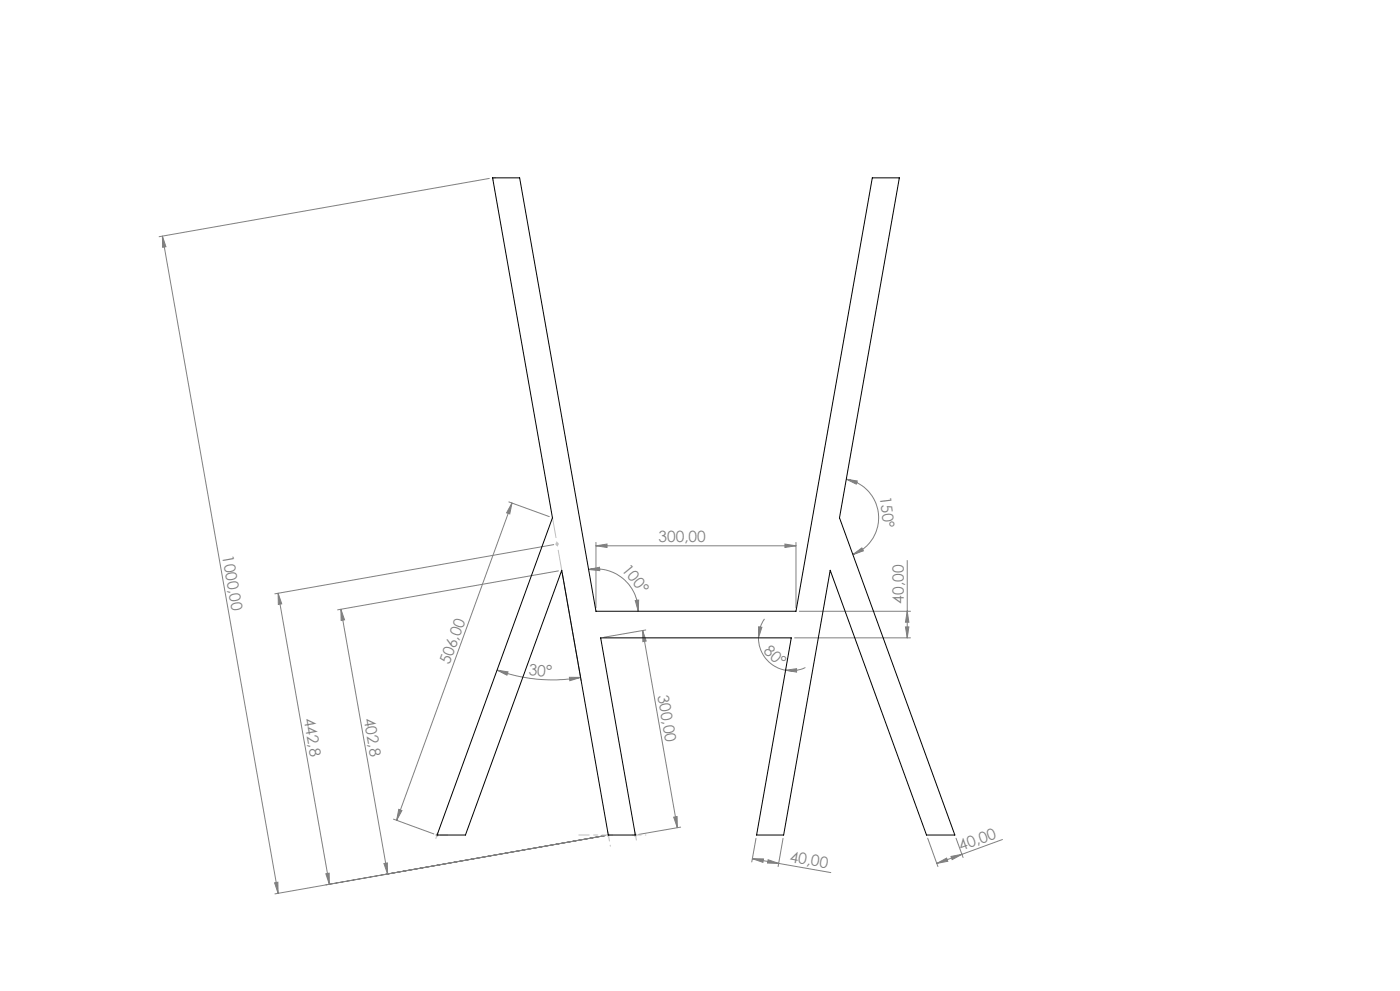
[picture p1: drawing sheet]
<svg xmlns="http://www.w3.org/2000/svg" width="420mm" height="297mm" viewBox="0 0 420 297" stroke-linecap="round" stroke-linejoin="round" font-family="sans-serif">
<g fill="none" stroke="#808080" stroke-width=".3">
<path d="M146.8 53.5l-99.1 17.4M48.7 70.8l1.1 3.1-1 .2zM48.7 70.8l34.7 196.9M152.6 150.4l12.2 4.4M153.6 150.7l-.7 3.3-.9-.3zM153.6 150.7l-34.6 95.1M253.9 143.6l3.3 .5-.3 1zM253.9 143.6a11.7 11.7 0 0 1 9.6 10.5 11.7 11.7 0 0 1-7.6 12.1M83.4 177.8l15.4 87.2M83.4 177.8l1.1 3.2-1 .1zM166.1 163.2l-83.7 14.8M167.5 171.1l-66.2 11.7"/>
<path d="M168.7 171.9l5.6 32.1M176.6 170.7l3.2-.7 .1 1zM176.6 170.7a12.7 12.7 0 0 1 14.9 12.5M178.8 163.6l3.3-.5v1zM178.8 162.6v19.6M178.8 163.6h60M190.6 180l1-.2-.1 3.4zM235.5 163.1l3.3 .5-3.3 .5zM238.8 162.6v19.6M255.9 166.2l2.7-2 .4 .9zM272.2 168v23.2M102.3 182.6l14 79.3"/>
<path d="M102.3 182.6l1.1 3.2-1.1 .1zM192.8 189l10.4 59M192.8 189l1.1 3.1-1 .2zM193.7 188.8l-12.5 2.2M227.5 191.2a9.8 9.8 0 0 0 8.2 9.7M227.6 187.9l1 .1-1.1 3.2zM229.3 185.5l-1.2 2.5-.6 3.2M238.4 191.2h34.8M239.8 183.2h33.4M271.6 187.9h1.1l-.5 3.3zM272.2 183.2l.5 3.3h-1.1zM149.1 200.8l3.3 .6-.3 .9z"/>
<path d="M149.1 200.8a47.9 47.9 0 0 0 25.1 2.2M170.8 203h3.4l-3.2 1zM235.7 200.9l3.3-.5v1zM241.6 200.1l-3.1 .9-2.8-.1M115.2 258.8l1-.2 .1 3.3zM118 245.5l12.2 4.4M119.6 242.6l1 .3-1.6 2.9zM202.1 244.9l1-.2 .1 3.3zM204.2 247.9l-12.6 2.2M225.7 257.3l3.4 .1-.2 1zM225.7 257.3l7.9 1.5M226.8 251.2l-1.3 7.1"/>
<path d="M230.4 257.7l3.2 1.1-3.3-.1zM233.6 258.8l15.6 2.7M234.9 251.2l-1.5 8.5M278.3 251.2l3.1 8.5M281.1 258.8l2.9-1.6 .3 .9zM285.3 256.7l3.3-.7-3 1.6zM286.8 251.2l2.1 5.8M288.6 256l-7.5 2.8M300.7 251.6l-12.1 4.4M82.4 264.6l1-.2v3.3zM97.8 261.9l.9-.2 .1 3.3zM97.8 265.2l83.7-14.8-99 17.5"/>
</g>
<g fill="none" stroke="#c0c0c0" stroke-width=".3">
<path d="M166.6 163.1h1M166.8 162.7l.7 .7M167.1 162.6v.9M167.5 162.7l-.7 .7M130.6 250.3h1M130.8 249.9l.7 .7M131.1 249.8v1M131.5 249.9l-.7 .7M182 250.3h1M182.1 249.9l.7 .7M182.5 249.8v1M182.8 249.9l-.7 .7"/>
<path d="M190.1 250.3h1M190.3 249.9l.7 .7M190.6 249.8v1M191 249.9l-.7 .7"/>
</g>
<path d="M189.6 250.2h4.2" fill="none" stroke="#c0c0c0" stroke-width=".3" stroke-dasharray="30.5 1.3 1.3 1.3" stroke-dashoffset="30.3"/>
<path d="M147.8 53.3h1M147.9 54.1l-.1-.8M131.4 249.5l-.7 1.8M132.1 250.2h2.2M190.5 249.4l.4 2.4" fill="none" stroke="#c0c0c0" stroke-width=".3" stroke-dasharray="30.5 1.3 1.3 1.3"/>
<path d="M183.7 250.2h-10.1" fill="none" stroke="#c0c0c0" stroke-width=".3" stroke-dasharray="30.5 1.3 1.3 1.3" stroke-dashoffset="27.3"/>
<path d="M182.3 249.3l.8 4.3" fill="none" stroke="#c0c0c0" stroke-width=".3" stroke-dasharray="30.5 1.3 1.3 1.3" stroke-dashoffset="30.2"/>
<path d="M168.5 170.9l-2.8-15.7" fill="none" stroke="#c0c0c0" stroke-width=".3" stroke-dasharray="30.5 1.3 1.3 1.3" stroke-dashoffset="24.4"/>
<g fill="#808080">
<path d="M202.1 244.9l1-.2 .1 3.3zM192.8 189l1.1 3.1-1 .2z"/>
<path d="M119.6 242.6l1 .3-1.6 2.9zM153.6 150.7l-.7 3.3-.9-.3z"/>
<path d="M83.4 177.8l1.1 3.2-1 .1zM97.8 261.9l.9-.2 .1 3.3zM102.3 182.6l1.1 3.2-1.1 .1zM115.2 258.8l1-.2 .1 3.3zM48.7 70.8l1.1 3.1-1 .2zM82.4 264.6l1-.2v3.3z"/>
<path d="M149.1 200.8l3.3 .6-.3 .9zM170.8 203h3.4l-3.2 1z"/>
<path d="M255.9 166.2l2.7-2 .4 .9zM253.9 143.6l3.3 .5-.3 1z"/>
<path d="M190.6 180l1-.2-.1 3.4zM176.6 170.7l3.2-.7 .1 1z"/>
<path d="M235.5 163.1l3.3 .5-3.3 .5zM178.8 163.6l3.3-.5v1z"/>
<path d="M281.1 258.8l2.9-1.6 .3 .9zM285.3 256.7l3.3-.7-3 1.6z"/>
<path d="M271.6 187.9h1.1l-.5 3.3zM272.2 183.2l.5 3.3h-1.1z"/>
<path d="M227.6 187.9l1 .1-1.1 3.2zM235.7 200.9l3.3-.5v1z"/>
<path d="M225.7 257.3l3.4 .1-.2 1zM230.4 257.7l3.2 1.1-3.3-.1z"/>
</g>
<path d="M147.8 53.3h8.1l22.9 129.9h60l22.9-129.9h8.1l-18 101.9 34.7 95.1h-8.5l-28.9-79.4-14 79.4h-8.1l10.4-59.1h-57.2l10.4 59.1h-8.1l-14-79.4-28.9 79.4h-8.5l34.6-95.1z" fill="none" stroke="#000" stroke-width=".3"/>
<g font-size="4.7" fill="#808080">
<text x="263.9" y="148.8" transform="rotate(83 263.9 148.8)">150°</text>
<text x="66.7" y="166.6" transform="rotate(80 66.7 166.6)">1000,00</text>
<text x="197.5" y="162.5">300,00</text>
<text x="186.3" y="170.7" transform="rotate(51 186.3 170.7)">100°</text>
<text x="271.2" y="180.9" transform="rotate(-90 271.2 180.9)">40,00</text>
<text x="228.9" y="195.3" transform="rotate(42 228.9 195.3)">80°</text>
<text x="134.8" y="199.4" transform="rotate(-70 134.8 199.4)">506,00</text>
<text x="158.5" y="202.3" transform="rotate(4 158.5 202.3)">30°</text>
<text x="197.3" y="208.5" transform="rotate(80 197.3 208.5)">300,00</text>
<text x="91.1" y="215.4" transform="rotate(80 91.1 215.4)">442,8</text>
<text x="109.1" y="215.4" transform="rotate(80 109.1 215.4)">402,8</text>
<text x="288.3" y="255.1" transform="rotate(-20 288.3 255.1)">40,00</text>
<text x="236.7" y="258.2" transform="rotate(10 236.7 258.2)">40,00</text>
</g>
</svg>
